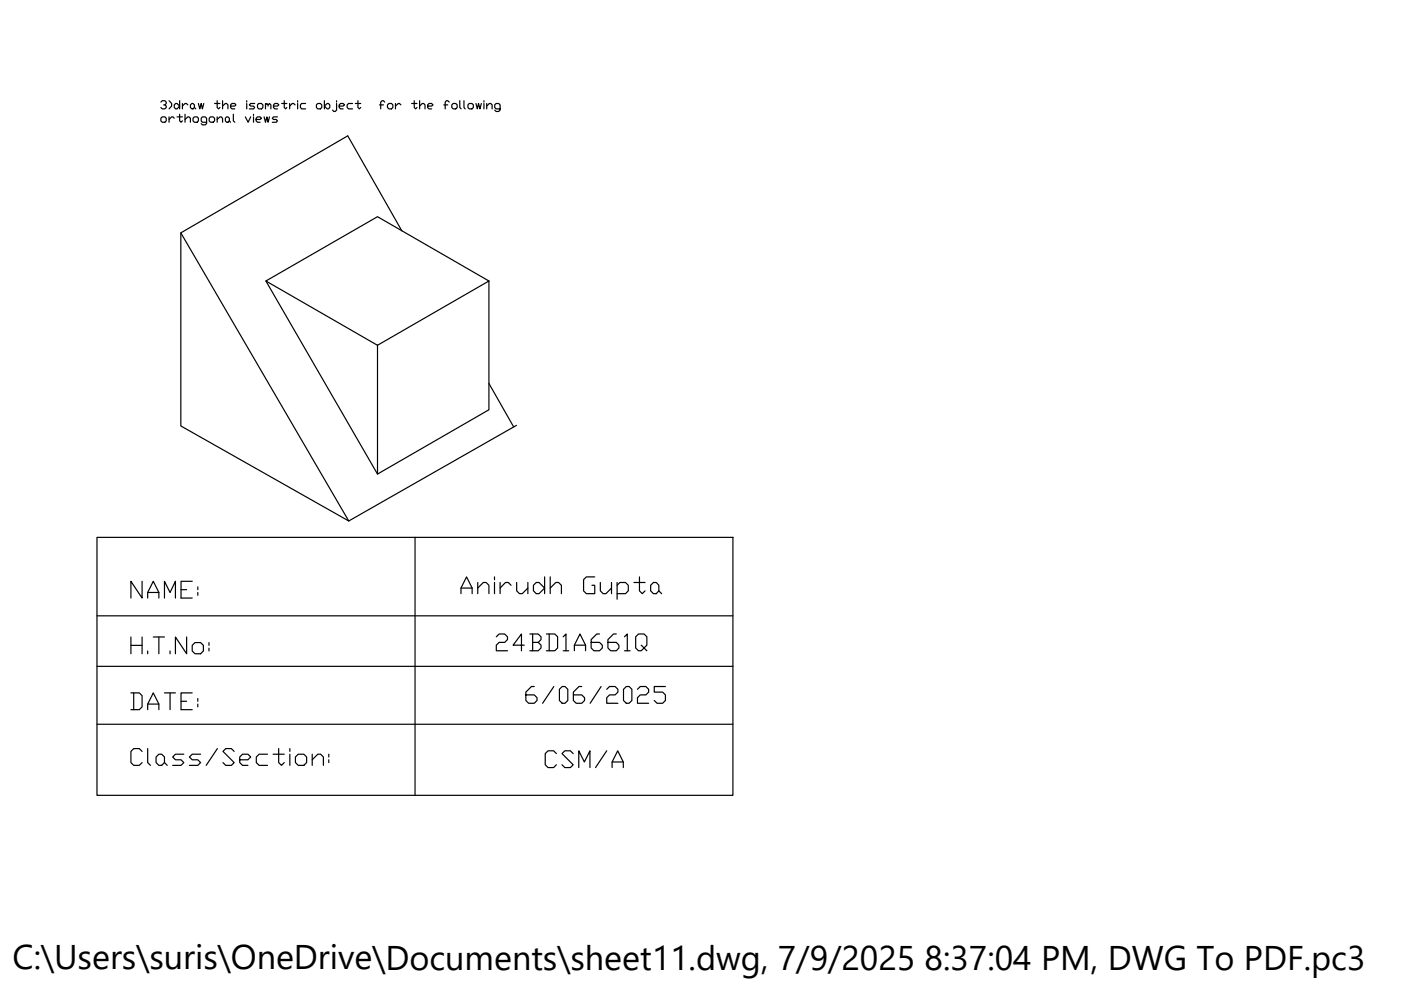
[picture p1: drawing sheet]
<svg xmlns="http://www.w3.org/2000/svg" width="297mm" height="210mm" viewBox="0 0 297 210" stroke-linecap="round" stroke-linejoin="round" font-family="sans-serif">
<!-- layer: 0 -->
<g fill="none" stroke="#000" stroke-width=".25">
<path d="M34.1 21.6l.3-.2h.6l.2 .2v.3l-.2 .3h-.3M34.1 25.1l.3-.3h.6l.2 .3v.5l-.2 .3h-.6l-.3-.3zM35 22.2l.2 .3v.3l-.2 .3h-.6l-.3-.3M35.8 21.4l.6 .5v.6l-.6 .6M35.8 24.8v1.1M36.9 22.2l.3-.3h.3l.6 .6-.6 .6h-.3l-.3-.3zM36.9 25.1l-.2-.3h-.3l-.6 .5M37.5 24.8h1.2M38.1 24.2v1.4l.3 .3 .3-.3M38.1 21.4v1.7M38.7 21.9v1.2M39.2 25.3l.6-.5h.3l.3 .3v.8"/>
<path d="M39.2 24.2v1.7M39.8 22.2l-.3-.3h-.3l-.5 .6M40.4 22.2l.3-.3h.2l.3 .3v.6l-.3 .3h-.2l-.3-.3zM41.2 24.8h.6l.3 .3v.5l-.3 .3h-.6l-.3-.3v-.5zM41.2 22.8l.3 .3M42.1 21.9l.3 1.2 .3-1.2 .2 1.2 .3-1.2M43.8 25.9h-.9l-.2-.3v-.5l.2-.3h.6l.3 .3v1.1l-.3 .3h-.6l-.2-.3M44.4 25.1l.2-.3h.6l.3 .3v.5l-.3 .3h-.6l-.2-.3zM45.5 21.9h1.1M46 21.4v1.4l.3 .3 .3-.3M46 25.3l.6-.5h.3l.3 .3v.8M46 24.8v1.1"/>
<path d="M47.2 22.5l.6-.6h.2l.3 .3v.9M47.2 21.4v1.7M48 24.8h.3l.3 .3v.5l-.3 .3h-.3l-.2-.3v-.5zM48.6 25.6l.3 .3M48.9 22.5h.9l.2-.3-.2-.3h-.6l-.3 .3v.6l.3 .3h.6M49.5 24.2v1.4l.3 .3M52 24.8l.6 1.1 .6-1.1M52.3 21.4v.2M52.3 21.9v1.2M53.7 24.2v.3M53.7 24.8v1.1M54 21.9h-.8l-.3 .3 .3 .3h.5l.3 .3-.3 .3h-.8"/>
<path d="M54.3 25.3h.8l.3-.2-.3-.3h-.5l-.3 .3v.5l.3 .3h.5M54.8 21.9h.6l.3 .3v.6l-.3 .3h-.6l-.2-.3v-.6zM56 24.8l.3 1.1 .3-1.1 .2 1.1 .3-1.1M56.3 22.2l.3-.3 .2 .3v.3M56.3 21.9v1.2M56.8 22.2l.3-.3 .3 .3v.9M58 22.5h.8l.3-.3-.3-.3h-.5l-.3 .3v.6l.3 .3h.5M58.8 24.8h-.8l-.3 .3 .3 .2h.6l.2 .3-.2 .3h-.9M59.7 21.9h1.1M60.3 21.4v1.4l.3 .3 .2-.3M61.4 21.9v1.2M62.6 22.2l-.3-.3h-.3l-.6 .6"/>
<path d="M63.1 21.4v.2M63.1 21.9v1.2M64.8 21.9h-.8l-.3 .3v.6l.3 .3h.8M67.1 22.2l.3-.3h.5l.3 .3v.6l-.3 .3h-.5l-.3-.3zM68.8 22.5l.6-.6h.2l.3 .3v.6l-.3 .3h-.2zM68.8 21.4v1.7M71.4 21.9v1.4l-.3 .3h-.3l-.3-.3M71.4 21.4v.2M71.9 22.5h.9l.3-.3-.3-.3h-.6l-.3 .3v.6l.3 .3h.6M74.7 21.9h-.8l-.3 .3v.6l.3 .3h.8M75.3 21.9h1.2M75.9 21.4v1.4l.3 .3 .3-.3"/>
<path d="M80.5 22.2h.8M81.6 21.6l-.3-.2h-.3l-.3 .2v1.5M82.2 22.2l.3-.3h.5l.3 .3v.6l-.3 .3h-.5l-.3-.3zM83.8 21.9v1.2M85 22.2l-.3-.3h-.3l-.6 .6M87.3 21.9h1.1M87.8 21.4v1.4l.3 .3 .3-.3M89 22.5l.5-.6h.3l.3 .3v.9M89 21.4v1.7M90.7 22.5h.8l.3-.3-.3-.3h-.5l-.3 .3v.6l.3 .3h.5M94.1 22.2h.8M95.2 21.6l-.3-.2h-.3l-.2 .2v1.5"/>
<path d="M96.1 21.9h.5l.3 .3v.6l-.3 .3h-.5l-.3-.3v-.6zM97.5 21.4v1.4l.3 .3M98.4 21.4v1.4l.2 .3M99.5 21.9h.6l.3 .3v.6l-.3 .3h-.6l-.3-.3v-.6zM100.9 21.9l.3 1.2 .3-1.2 .3 1.2 .3-1.2M102.6 21.4v.2M102.6 21.9v1.2M103.2 22.5l.5-.6h.3l.3 .3v.9M103.2 21.9v1.2M106 23.1h-.8l-.3-.3v-.6l.3-.3h.5l.3 .3v1.1l-.3 .3h-.5l-.3-.3M38.3 49.4l35.6 61.1M56.4 59.6l23.6 40.9"/>
<path d="M85.2 49l-11.5-20.2-35.4 20.6v40.9l35.6 20.2 35.6-20.3M103.7 59.6l-23.7-13.7-23.6 13.7 23.6 13.6v27.3l23.7-13.6v-27.3l-23.7 13.6M103.7 81.3l5.2 9.2M20.6 113.9h134.8v54.7h-134.8zM88 113.9v54.7M20.6 130.6h134.8M27.8 135.1v3.5M27.8 136.8h2.3M30.1 123.2v3.6l-2.3-3.6v3.6M30.1 135.1v3.5M31.3 126.8v-1.2l1.2-2.4 1.2 2.4v1.2M31.3 125.6h2.4"/>
<path d="M31.3 138v.6M32.5 135.1h2.4M33.7 135.1v3.5M34.9 126.8v-3.6l1.2 2.4 1.1-2.4v3.6M36.1 138v.6M38.4 125h1.2M39.6 135.1v3.5l-2.4-3.5v3.5M40.8 123.2h-2.4v3.6h2.4M40.8 136.8l.5-.6h1.2l.6 .6v1.2l-.6 .6h-1.2l-.5-.6zM41.9 124.4v.6M41.9 125.6v.6M44.3 136.2v.6"/>
<path d="M44.3 137.4v.6M20.6 141.3h134.8M20.6 153.6h134.8M27.8 146.9h1.7l.6 .6v2.4l-.6 .6h-1.7M28.3 146.9v3.6M30.1 159.3l-.6-.6h-1.2l-.5 .6v2.4l.5 .6h1.2l.6-.6M31.3 150.5v-1.2l1.2-2.4 1.2 2.4v1.2M31.3 158.7v3l.6 .6M31.3 149.3h2.4M34.9 146.9h2.3M36.1 146.9v3.6M38.4 148.7h1.2"/>
<path d="M39 159.9h-1.8l-.6 .6 .6 .6h1.2l.6 .6-.6 .6h-1.8M40.8 146.9h-2.4v3.6h2.4M41.9 148.1v.6M41.9 149.3v.6M42.5 159.9h-1.7l-.6 .6 .6 .6h1.1l.6 .6-.6 .6h-1.7M46.1 158.7l-2.4 3.6M49.6 159.3l-.5-.6h-1.2l-.6 .6 2.3 2.4-.5 .6h-1.2l-.6-.6M56.7 159.9h-1.8l-.6 .6v1.2l.6 .6h1.8M57.9 159.9h2.4M59.1 158.7v3l.6 .6 .6-.6M61.5 158.7v.6M61.5 159.9v2.4"/>
<path d="M66.2 159.9v2.4M69.7 159.9v.6M33.1 160.5l.6-.6h.6l.6 .6v1.2l-.6 .6h-.6l-.6-.6zM34.9 161.7l.6 .6M50.8 161.1h1.8l.6-.6-.6-.6h-1.2l-.6 .6v1.2l.6 .6h1.2M62.6 160.5l.6-.6h1.2l.6 .6v1.2l-.6 .6h-1.2l-.6-.6zM66.2 161.1l1.2-1.2h.6l.6 .6v1.8M69.7 161.1v.6"/>
</g>
<text font-size="8.8" x="97" y="128.4">Anirudh Gupta</text>
<text font-size="7.3" x="2.7" y="205.5">C:\Users\suris\OneDrive\Documents\sheet11.dwg, 7/9/2025 8:37:04 PM, DWG To PDF.pc3</text>
<g font-size="7.1">
<text x="104.4" y="139.3">24BD1A661Q</text>
<text x="110.8" y="150.3">6/06/2025</text>
<text x="114.7" y="164">CSM/A</text>
</g>
</svg>
